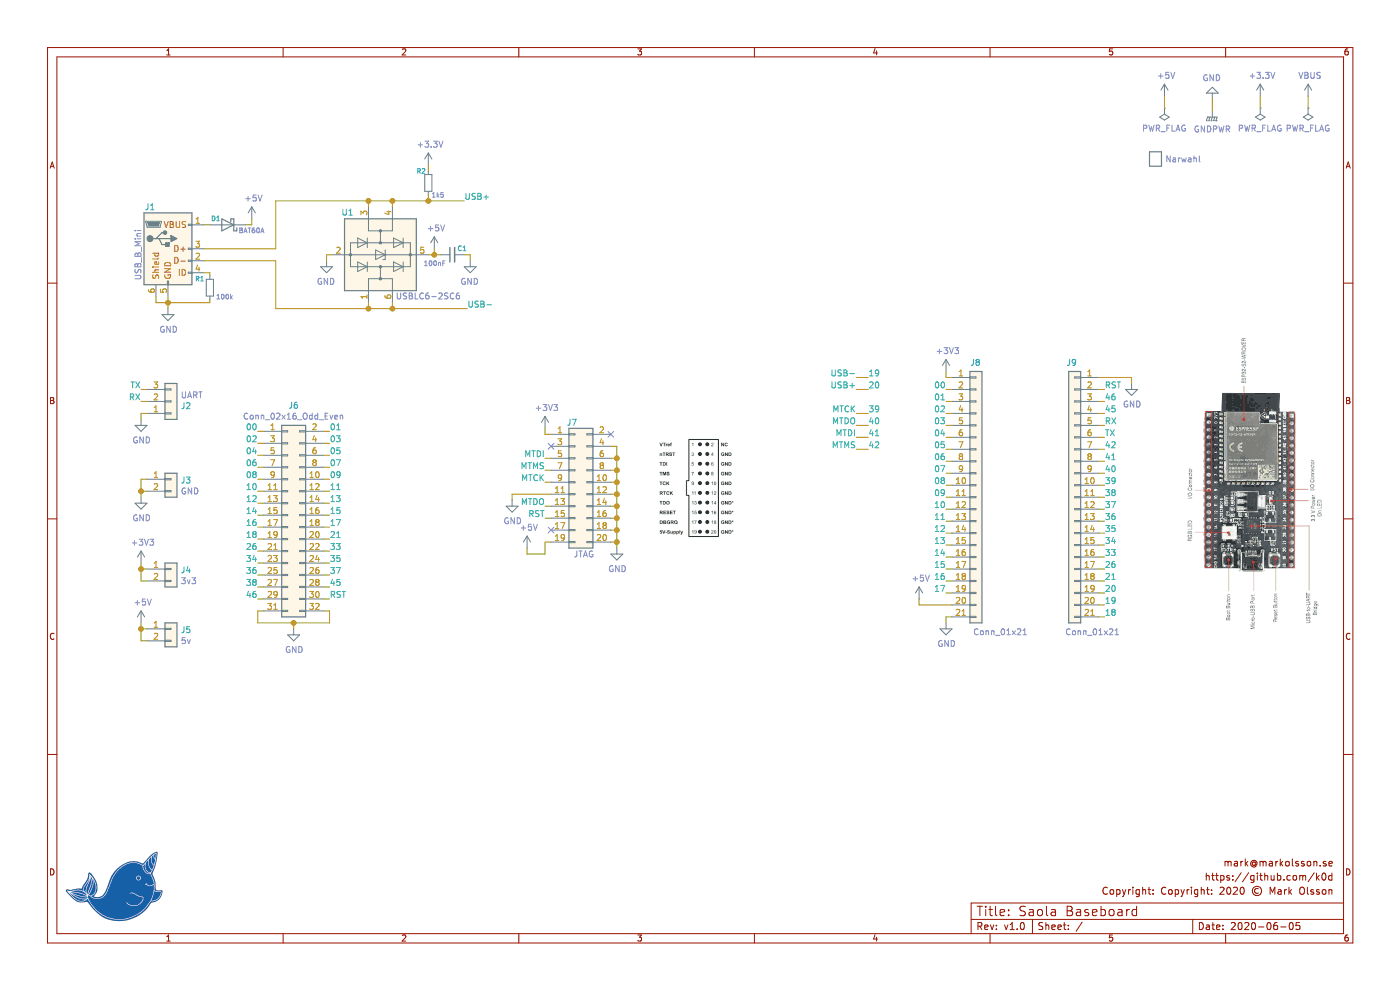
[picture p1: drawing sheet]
EESchema Schematic File Version 4
EELAYER 30 0
EELAYER END
$Descr A4 11693 8268
encoding utf-8
Sheet 1 1
Title "Saola Baseboard"
Date "2020-06-05"
Rev "v1.0"
Comp "Copyright: 2020 © Mark Olsson"
Comment1 "mark@markolsson.se"
Comment2 "https://github.com/k0d"
Comment3 ""
Comment4 ""
$EndDescr
Wire Wire Line
	4275 4125 4275 4175
Wire Wire Line
	4600 4125 4275 4125
Wire Wire Line
	4400 4625 4400 4575
Wire Wire Line
	4550 4625 4400 4625
Wire Wire Line
	4550 4525 4550 4625
Wire Wire Line
	4600 4525 4550 4525
$Comp
L power:GND #PWR014
U 1 1
P 4275 4175
F 0 "#PWR014" H 4275 3925 50  0001 C CNN
F 1 "GND" H 4280 4002 50  0000 C CNN
F 2 "" H 4275 4175 50  0001 C CNN
F 3 "" H 4275 4175 50  0001 C CNN
	1    4275 4175
	1    0    0    -1  
$EndComp
Wire Wire Line
	4550 3625 4600 3625
Wire Wire Line
	4550 3575 4550 3625
$Comp
L power:+3V3 #PWR018
U 1 1
P 4550 3575
F 0 "#PWR018" H 4550 3425 50  0001 C CNN
F 1 "+3V3" H 4565 3748 50  0000 C CNN
F 2 "" H 4550 3575 50  0001 C CNN
F 3 "" H 4550 3575 50  0001 C CNN
	1    4550 3575
	1    0    0    -1  
$EndComp
Wire Wire Line
	7675 5050 7950 5050
Wire Wire Line
	7675 5000 7675 5050
Wire Wire Line
	9450 3150 9450 3200
Wire Wire Line
	10925 800  10925 900 
$Comp
L power:PWR_FLAG #FLG03
U 1 1
P 10925 900
F 0 "#FLG03" H 10925 975 50  0001 C CNN
F 1 "PWR_FLAG" H 10925 1073 50  0000 C CNN
F 2 "" H 10925 900 50  0001 C CNN
F 3 "~" H 10925 900 50  0001 C CNN
	1    10925 900 
	-1   0    0    1   
$EndComp
$Comp
L power:VBUS #PWR010
U 1 1
P 10925 800
F 0 "#PWR010" H 10925 650 50  0001 C CNN
F 1 "VBUS" H 10940 973 50  0000 C CNN
F 2 "" H 10925 800 50  0001 C CNN
F 3 "" H 10925 800 50  0001 C CNN
	1    10925 800 
	1    0    0    -1  
$EndComp
NoConn ~ 4600 3725
NoConn ~ 4600 4425
Wire Wire Line
	4550 3825 4600 3825
Wire Wire Line
	4550 3925 4600 3925
Wire Wire Line
	4600 4025 4550 4025
Wire Wire Line
	4550 4225 4600 4225
Wire Wire Line
	4550 4325 4600 4325
$Comp
L power:+5V #PWR017
U 1 1
P 4400 4575
F 0 "#PWR017" H 4400 4425 50  0001 C CNN
F 1 "+5V" H 4415 4748 50  0000 C CNN
F 2 "" H 4400 4575 50  0001 C CNN
F 3 "" H 4400 4575 50  0001 C CNN
	1    4400 4575
	1    0    0    -1  
$EndComp
Text Label 4550 4325 2    50   ~ 0
RST
Text Label 4550 4025 2    50   ~ 0
MTCK
Text Label 4550 4225 2    50   ~ 0
MTDO
Text Label 4550 3825 2    50   ~ 0
MTDI
Text Label 4550 3925 2    50   ~ 0
MTMS
Wire Wire Line
	5150 4525 5150 4425
Connection ~ 5150 4525
Wire Wire Line
	5100 4525 5150 4525
Wire Wire Line
	5150 4425 5150 4325
Connection ~ 5150 4425
Wire Wire Line
	5100 4425 5150 4425
Wire Wire Line
	5150 4325 5150 4225
Connection ~ 5150 4325
Wire Wire Line
	5100 4325 5150 4325
Wire Wire Line
	5150 4225 5150 4125
Connection ~ 5150 4225
Wire Wire Line
	5100 4225 5150 4225
Wire Wire Line
	5150 4125 5150 4025
Connection ~ 5150 4125
Wire Wire Line
	5100 4125 5150 4125
Wire Wire Line
	5150 4025 5150 3925
Connection ~ 5150 4025
Wire Wire Line
	5100 4025 5150 4025
Wire Wire Line
	5150 3925 5150 3825
Connection ~ 5150 3925
Wire Wire Line
	5100 3925 5150 3925
Wire Wire Line
	5150 3825 5150 3725
Connection ~ 5150 3825
Wire Wire Line
	5100 3825 5150 3825
Wire Wire Line
	5150 3725 5100 3725
Wire Wire Line
	5150 4575 5150 4525
NoConn ~ 5100 3625
$Comp
L power:GND #PWR020
U 1 1
P 5150 4575
F 0 "#PWR020" H 5150 4325 50  0001 C CNN
F 1 "GND" H 5155 4402 50  0000 C CNN
F 2 "" H 5150 4575 50  0001 C CNN
F 3 "" H 5150 4575 50  0001 C CNN
	1    5150 4575
	1    0    0    -1  
$EndComp
$Comp
L Connector_Generic:Conn_02x10_Odd_Even J7
U 1 1
P 4800 4025
F 0 "J7" H 4775 4525 50  0000 C CNN
F 1 "JTAG" H 4875 3425 50  0000 C CNN
F 2 "01_Headers_2.54:M_2x10_2.54_V" H 4800 4025 50  0001 C CNN
F 3 "~" H 4800 4025 50  0001 C CNN
	1    4800 4025
	1    0    0    -1  
$EndComp
Wire Wire Line
	2150 4900 2200 4900
Wire Wire Line
	2150 4800 2200 4800
Wire Wire Line
	2150 4700 2200 4700
Wire Wire Line
	2150 4600 2200 4600
Wire Wire Line
	2150 4500 2200 4500
Wire Wire Line
	2150 4400 2200 4400
Wire Wire Line
	2150 4300 2200 4300
Wire Wire Line
	2150 4200 2200 4200
Wire Wire Line
	2150 4100 2200 4100
Wire Wire Line
	2150 4000 2200 4000
Wire Wire Line
	2150 3900 2200 3900
Wire Wire Line
	2150 3800 2200 3800
Wire Wire Line
	2150 3700 2200 3700
Wire Wire Line
	2150 3600 2200 3600
Wire Wire Line
	2700 3700 2750 3700
Wire Wire Line
	2700 3600 2750 3600
Wire Wire Line
	2700 3800 2750 3800
Wire Wire Line
	2700 3900 2750 3900
Wire Wire Line
	2700 4000 2750 4000
Wire Wire Line
	2700 4100 2750 4100
Wire Wire Line
	2700 4200 2750 4200
Wire Wire Line
	2700 4300 2750 4300
Wire Wire Line
	2700 4400 2750 4400
Wire Wire Line
	2700 4500 2750 4500
Wire Wire Line
	2700 4600 2750 4600
Wire Wire Line
	2700 4700 2750 4700
Wire Wire Line
	2700 4800 2750 4800
Wire Wire Line
	2700 4900 2750 4900
Wire Wire Line
	2700 5000 2750 5000
Connection ~ 2450 5200
Wire Wire Line
	2750 5200 2450 5200
Wire Wire Line
	2750 5100 2750 5200
Wire Wire Line
	2700 5100 2750 5100
Wire Wire Line
	2450 5200 2450 5250
Wire Wire Line
	2150 5200 2450 5200
Wire Wire Line
	2150 5100 2150 5200
Wire Wire Line
	2200 5100 2150 5100
Wire Wire Line
	2200 5000 2150 5000
$Comp
L power:GND #PWR012
U 1 1
P 2450 5250
F 0 "#PWR012" H 2450 5000 50  0001 C CNN
F 1 "GND" H 2455 5077 50  0000 C CNN
F 2 "" H 2450 5250 50  0001 C CNN
F 3 "" H 2450 5250 50  0001 C CNN
	1    2450 5250
	1    0    0    -1  
$EndComp
Text Label 2150 4200 2    50   ~ 0
12
Text Label 2750 3900 0    50   ~ 0
07
Text Label 2750 3600 0    50   ~ 0
01
Text Label 2750 5000 0    50   ~ 0
RST
Text Label 2750 4900 0    50   ~ 0
45
Text Label 2150 5000 2    50   ~ 0
46
Text Label 2750 4500 0    50   ~ 0
21
Text Label 2150 4600 2    50   ~ 0
26
Text Label 2750 4600 0    50   ~ 0
33
Text Label 2150 4700 2    50   ~ 0
34
Text Label 2750 4700 0    50   ~ 0
35
Text Label 2150 4800 2    50   ~ 0
36
Text Label 2750 4800 0    50   ~ 0
37
Text Label 2150 4900 2    50   ~ 0
38
Text Label 2750 3700 0    50   ~ 0
03
Text Label 2150 4500 2    50   ~ 0
18
Text Label 2750 3800 0    50   ~ 0
05
Text Label 2150 3900 2    50   ~ 0
06
Text Label 2150 4000 2    50   ~ 0
08
Text Label 2750 4000 0    50   ~ 0
09
Text Label 2150 4100 2    50   ~ 0
10
Text Label 2750 4100 0    50   ~ 0
11
Text Label 2750 4200 0    50   ~ 0
13
Text Label 2150 4300 2    50   ~ 0
14
Text Label 2750 4300 0    50   ~ 0
15
Text Label 2150 4400 2    50   ~ 0
16
Text Label 2750 4400 0    50   ~ 0
17
Text Label 2150 3800 2    50   ~ 0
04
Text Label 2150 3700 2    50   ~ 0
02
Text Label 2150 3600 2    50   ~ 0
00
Connection ~ 1175 5250
Wire Wire Line
	1175 5350 1225 5350
Wire Wire Line
	1175 5250 1175 5350
Wire Wire Line
	1175 5250 1225 5250
Wire Wire Line
	1175 5200 1175 5250
$Comp
L power:+5V #PWR07
U 1 1
P 1175 5200
F 0 "#PWR07" H 1175 5050 50  0001 C CNN
F 1 "+5V" H 1190 5373 50  0000 C CNN
F 2 "" H 1175 5200 50  0001 C CNN
F 3 "" H 1175 5200 50  0001 C CNN
	1    1175 5200
	1    0    0    -1  
$EndComp
Connection ~ 1175 4750
Wire Wire Line
	1175 4850 1225 4850
Wire Wire Line
	1175 4750 1175 4850
Wire Wire Line
	1175 4750 1225 4750
Wire Wire Line
	1175 4700 1175 4750
$Comp
L power:+3V3 #PWR06
U 1 1
P 1175 4700
F 0 "#PWR06" H 1175 4550 50  0001 C CNN
F 1 "+3V3" H 1190 4873 50  0000 C CNN
F 2 "" H 1175 4700 50  0001 C CNN
F 3 "" H 1175 4700 50  0001 C CNN
	1    1175 4700
	1    0    0    -1  
$EndComp
Connection ~ 1175 4100
Wire Wire Line
	1175 4000 1175 4100
Wire Wire Line
	1225 4000 1175 4000
Wire Wire Line
	1175 4100 1175 4150
Wire Wire Line
	1225 4100 1175 4100
$Comp
L power:GND #PWR05
U 1 1
P 1175 4150
F 0 "#PWR05" H 1175 3900 50  0001 C CNN
F 1 "GND" H 1180 3977 50  0000 C CNN
F 2 "" H 1175 4150 50  0001 C CNN
F 3 "" H 1175 4150 50  0001 C CNN
	1    1175 4150
	1    0    0    -1  
$EndComp
Wire Wire Line
	1175 3450 1225 3450
Wire Wire Line
	1175 3500 1175 3450
Wire Wire Line
	1175 3350 1225 3350
Wire Wire Line
	1175 3250 1225 3250
Text Label 1175 3250 2    50   ~ 0
TX
Text Label 1175 3350 2    50   ~ 0
RX
$Comp
L power:GND #PWR04
U 1 1
P 1175 3500
F 0 "#PWR04" H 1175 3250 50  0001 C CNN
F 1 "GND" H 1180 3327 50  0000 C CNN
F 2 "" H 1175 3500 50  0001 C CNN
F 3 "" H 1175 3500 50  0001 C CNN
	1    1175 3500
	1    0    0    -1  
$EndComp
$Comp
L Connector_Generic:Conn_02x16_Odd_Even J6
U 1 1
P 2400 4300
F 0 "J6" H 2450 5217 50  0000 C CNN
F 1 "Conn_02x16_Odd_Even" H 2450 5126 50  0000 C CNN
F 2 "01_Headers_2.54:M_2x16_2.54_V" H 2400 4300 50  0001 C CNN
F 3 "~" H 2400 4300 50  0001 C CNN
	1    2400 4300
	1    0    0    -1  
$EndComp
$Comp
L Connector_Generic:Conn_01x02 J5
U 1 1
P 1425 5250
F 0 "J5" H 1505 5242 50  0000 L CNN
F 1 "5v" H 1505 5151 50  0000 L CNN
F 2 "01_Headers_2.54:M_1x02_2.54_V" H 1425 5250 50  0001 C CNN
F 3 "~" H 1425 5250 50  0001 C CNN
	1    1425 5250
	1    0    0    -1  
$EndComp
$Comp
L Connector_Generic:Conn_01x02 J4
U 1 1
P 1425 4750
F 0 "J4" H 1505 4742 50  0000 L CNN
F 1 "3v3" H 1505 4651 50  0000 L CNN
F 2 "01_Headers_2.54:M_1x02_2.54_V" H 1425 4750 50  0001 C CNN
F 3 "~" H 1425 4750 50  0001 C CNN
	1    1425 4750
	1    0    0    -1  
$EndComp
$Comp
L Connector_Generic:Conn_01x02 J3
U 1 1
P 1425 4000
F 0 "J3" H 1505 3992 50  0000 L CNN
F 1 "GND" H 1505 3901 50  0000 L CNN
F 2 "01_Headers_2.54:M_1x02_2.54_V" H 1425 4000 50  0001 C CNN
F 3 "~" H 1425 4000 50  0001 C CNN
	1    1425 4000
	1    0    0    -1  
$EndComp
Wire Wire Line
	7150 3750 7250 3750
Wire Wire Line
	7150 3650 7250 3650
Wire Wire Line
	7150 3550 7250 3550
Wire Wire Line
	7150 3450 7250 3450
Text Label 7150 3450 2    50   ~ 0
MTCK
Text Label 7150 3550 2    50   ~ 0
MTDO
Text Label 7150 3650 2    50   ~ 0
MTDI
Text Label 7150 3750 2    50   ~ 0
MTMS
Text Label 7250 3750 0    50   ~ 0
42
Text Label 7250 3650 0    50   ~ 0
41
Text Label 7250 3550 0    50   ~ 0
40
Text Label 7250 3450 0    50   ~ 0
39
Wire Wire Line
	7150 3250 7250 3250
Wire Wire Line
	7150 3150 7250 3150
Text Label 7250 3250 0    50   ~ 0
20
Text Label 7250 3150 0    50   ~ 0
19
Text Label 7150 3250 2    50   ~ 0
USB+
Text Label 7150 3150 2    50   ~ 0
USB-
Wire Wire Line
	9175 3250 9225 3250
Wire Wire Line
	9175 3350 9225 3350
Wire Wire Line
	9175 3450 9225 3450
Wire Wire Line
	9175 3550 9225 3550
Wire Wire Line
	9175 3650 9225 3650
Wire Wire Line
	9175 3750 9225 3750
Wire Wire Line
	9175 3850 9225 3850
Wire Wire Line
	9175 3950 9225 3950
Wire Wire Line
	9175 4050 9225 4050
Wire Wire Line
	9175 4150 9225 4150
Wire Wire Line
	9175 4250 9225 4250
Wire Wire Line
	9175 4350 9225 4350
Wire Wire Line
	9175 4450 9225 4450
Wire Wire Line
	9175 4550 9225 4550
Wire Wire Line
	9175 4650 9225 4650
Wire Wire Line
	9175 4750 9225 4750
Wire Wire Line
	9175 4850 9225 4850
Wire Wire Line
	9175 4950 9225 4950
Wire Wire Line
	9175 5050 9225 5050
Wire Wire Line
	9175 5150 9225 5150
Wire Wire Line
	7900 4950 7950 4950
Wire Wire Line
	7900 4850 7950 4850
Wire Wire Line
	7900 4750 7950 4750
Wire Wire Line
	7900 4650 7950 4650
Wire Wire Line
	7900 4550 7950 4550
Wire Wire Line
	7900 4450 7950 4450
Wire Wire Line
	7900 4350 7950 4350
Wire Wire Line
	7900 4250 7950 4250
Wire Wire Line
	7900 4150 7950 4150
Wire Wire Line
	7900 4050 7950 4050
Wire Wire Line
	7900 3950 7950 3950
Wire Wire Line
	7900 3850 7950 3850
Wire Wire Line
	7900 3750 7950 3750
Wire Wire Line
	7900 3650 7950 3650
Wire Wire Line
	7900 3550 7950 3550
Wire Wire Line
	7900 3450 7950 3450
Wire Wire Line
	7900 3350 7950 3350
Wire Wire Line
	7900 3250 7950 3250
Text Label 7900 3750 2    50   ~ 0
05
$Comp
L power:+5V #PWR021
U 1 1
P 7675 5000
F 0 "#PWR021" H 7675 4850 50  0001 C CNN
F 1 "+5V" H 7690 5173 50  0000 C CNN
F 2 "" H 7675 5000 50  0001 C CNN
F 3 "" H 7675 5000 50  0001 C CNN
	1    7675 5000
	1    0    0    -1  
$EndComp
Wire Wire Line
	7900 5150 7950 5150
Wire Wire Line
	7900 5200 7900 5150
Wire Wire Line
	7900 3150 7950 3150
Wire Wire Line
	7900 3100 7900 3150
$Comp
L power:+3V3 #PWR022
U 1 1
P 7900 3100
F 0 "#PWR022" H 7900 2950 50  0001 C CNN
F 1 "+3V3" H 7915 3273 50  0000 C CNN
F 2 "" H 7900 3100 50  0001 C CNN
F 3 "" H 7900 3100 50  0001 C CNN
	1    7900 3100
	1    0    0    -1  
$EndComp
Wire Wire Line
	9175 3150 9450 3150
Text Label 7900 3250 2    50   ~ 0
00
Text Label 7900 3350 2    50   ~ 0
01
Text Label 7900 3450 2    50   ~ 0
02
Text Label 7900 3550 2    50   ~ 0
03
Text Label 7900 3650 2    50   ~ 0
04
Text Label 7900 3850 2    50   ~ 0
06
Text Label 7900 3950 2    50   ~ 0
07
Text Label 7900 4050 2    50   ~ 0
08
Text Label 7900 4150 2    50   ~ 0
09
Text Label 7900 4250 2    50   ~ 0
10
Text Label 7900 4350 2    50   ~ 0
11
Text Label 7900 4450 2    50   ~ 0
12
Text Label 7900 4550 2    50   ~ 0
13
Text Label 7900 4650 2    50   ~ 0
14
Text Label 7900 4750 2    50   ~ 0
15
Text Label 7900 4850 2    50   ~ 0
16
Text Label 7900 4950 2    50   ~ 0
17
Text Label 9225 5150 0    50   ~ 0
18
Text Label 9225 5050 0    50   ~ 0
19
Text Label 9225 4950 0    50   ~ 0
20
Text Label 9225 4850 0    50   ~ 0
21
Text Label 9225 4750 0    50   ~ 0
26
Text Label 9225 4650 0    50   ~ 0
33
Text Label 9225 4550 0    50   ~ 0
34
Text Label 9225 4450 0    50   ~ 0
35
Text Label 9225 4350 0    50   ~ 0
36
Text Label 9225 4250 0    50   ~ 0
37
Text Label 9225 4150 0    50   ~ 0
38
Text Label 9225 4050 0    50   ~ 0
39
Text Label 9225 3950 0    50   ~ 0
40
Text Label 9225 3850 0    50   ~ 0
41
Text Label 9225 3750 0    50   ~ 0
42
Text Label 9225 3650 0    50   ~ 0
TX
Text Label 9225 3550 0    50   ~ 0
RX
Text Label 9225 3450 0    50   ~ 0
45
Text Label 9225 3350 0    50   ~ 0
46
Text Label 9225 3250 0    50   ~ 0
RST
$Comp
L power:GND #PWR024
U 1 1
P 9450 3200
F 0 "#PWR024" H 9450 2950 50  0001 C CNN
F 1 "GND" H 9455 3027 50  0000 C CNN
F 2 "" H 9450 3200 50  0001 C CNN
F 3 "" H 9450 3200 50  0001 C CNN
	1    9450 3200
	1    0    0    -1  
$EndComp
$Comp
L power:GND #PWR023
U 1 1
P 7900 5200
F 0 "#PWR023" H 7900 4950 50  0001 C CNN
F 1 "GND" H 7905 5027 50  0000 C CNN
F 2 "" H 7900 5200 50  0001 C CNN
F 3 "" H 7900 5200 50  0001 C CNN
	1    7900 5200
	1    0    0    -1  
$EndComp
$Comp
L Connector_Generic:Conn_01x21 J9
U 1 1
P 8975 4150
F 0 "J9" H 9000 5275 50  0000 C CNN
F 1 "Conn_01x21" H 8825 3025 50  0000 C CNN
F 2 "01_Headers_2.54:F_1x21_2.54_V" H 8975 4150 50  0001 C CNN
F 3 "~" H 8975 4150 50  0001 C CNN
	1    8975 4150
	-1   0    0    -1  
$EndComp
$Comp
L Connector_Generic:Conn_01x21 J8
U 1 1
P 8150 4150
F 0 "J8" H 8100 5275 50  0000 L CNN
F 1 "Conn_01x21" H 8125 3025 50  0000 L CNN
F 2 "01_Headers_2.54:F_1x21_2.54_V" H 8150 4150 50  0001 C CNN
F 3 "~" H 8150 4150 50  0001 C CNN
	1    8150 4150
	1    0    0    -1  
$EndComp
Wire Wire Line
	10525 800  10525 900 
$Comp
L power:PWR_FLAG #FLG02
U 1 1
P 10525 900
F 0 "#FLG02" H 10525 975 50  0001 C CNN
F 1 "PWR_FLAG" H 10525 1073 50  0000 C CNN
F 2 "" H 10525 900 50  0001 C CNN
F 3 "~" H 10525 900 50  0001 C CNN
	1    10525 900 
	-1   0    0    1   
$EndComp
$Comp
L power:+3.3V #PWR08
U 1 1
P 10525 800
F 0 "#PWR08" H 10525 650 50  0001 C CNN
F 1 "+3.3V" H 10540 973 50  0000 C CNN
F 2 "" H 10525 800 50  0001 C CNN
F 3 "" H 10525 800 50  0001 C CNN
	1    10525 800 
	1    0    0    -1  
$EndComp
$Comp
L 00_Graphics:Graphic X1
U 1 1
P 9650 1325
F 0 "X1" H 9550 1425 50  0001 L BNN
F 1 "Narwahl" H 9730 1325 50  0000 L CNN
F 2 "00_Graphics:Narwahl" H 9550 1075 50  0001 L BNN
F 3 "" H 9450 775 50  0001 L BNN
	1    9650 1325
	1    0    0    -1  
$EndComp
Wire Wire Line
	10125 825  10125 925 
$Comp
L power:GNDPWR #PWR03
U 1 1
P 10125 925
F 0 "#PWR03" H 10125 725 50  0001 C CNN
F 1 "GNDPWR" H 10125 775 50  0000 C CNN
F 2 "" H 10125 875 50  0001 C CNN
F 3 "" H 10125 875 50  0001 C CNN
	1    10125 925 
	1    0    0    -1  
$EndComp
Wire Wire Line
	9725 800  9725 900 
$Comp
L power:GND #PWR?
U 1 1
P 10125 825
AR Path="/5E929DEB/5EEE6755" Ref="#PWR?"  Part="1" 
AR Path="/5EEE6755" Ref="#PWR02"  Part="1" 
F 0 "#PWR02" H 10125 575 50  0001 C CNN
F 1 "GND" H 10130 652 50  0000 C CNN
F 2 "" H 10125 825 50  0001 C CNN
F 3 "" H 10125 825 50  0001 C CNN
	1    10125 825 
	-1   0    0    1   
$EndComp
$Comp
L power:+5V #PWR?
U 1 1
P 9725 800
AR Path="/5E929DEB/5EEE6754" Ref="#PWR?"  Part="1" 
AR Path="/5EEE6754" Ref="#PWR01"  Part="1" 
F 0 "#PWR01" H 9725 650 50  0001 C CNN
F 1 "+5V" H 9740 973 50  0000 C CNN
F 2 "" H 9725 800 50  0001 C CNN
F 3 "" H 9725 800 50  0001 C CNN
	1    9725 800 
	1    0    0    -1  
$EndComp
$Comp
L power:PWR_FLAG #FLG01
U 1 1
P 9725 900
F 0 "#FLG01" H 9725 975 50  0001 C CNN
F 1 "PWR_FLAG" H 9725 1073 50  0000 C CNN
F 2 "" H 9725 900 50  0001 C CNN
F 3 "~" H 9725 900 50  0001 C CNN
	1    9725 900 
	-1   0    0    1   
$EndComp
Wire Wire Line
	2725 2175 2725 2125
Wire Wire Line
	3625 2125 3575 2125
Wire Wire Line
	3625 2125 3625 2075
Connection ~ 3625 2125
Wire Wire Line
	3675 2125 3625 2125
Wire Wire Line
	3925 2175 3925 2125
Wire Wire Line
	3275 2575 3900 2575
Wire Wire Line
	3275 2525 3275 2575
Connection ~ 3275 2575
Wire Wire Line
	3075 2575 3275 2575
Wire Wire Line
	3075 2525 3075 2575
Wire Wire Line
	3275 1725 3275 1675
Connection ~ 3275 1675
Wire Wire Line
	3075 1675 3275 1675
Wire Wire Line
	3075 1725 3075 1675
Connection ~ 3075 1675
Wire Wire Line
	2300 1675 3075 1675
Connection ~ 3075 2575
Wire Wire Line
	2300 2575 3075 2575
Wire Wire Line
	3275 1675 3575 1675
Wire Wire Line
	3575 1675 3875 1675
Connection ~ 3575 1675
Wire Wire Line
	3575 1675 3575 1625
Wire Wire Line
	3575 1375 3575 1425
Wire Wire Line
	3925 2125 3875 2125
$Comp
L power:GND #PWR019
U 1 1
P 3925 2175
F 0 "#PWR019" H 3925 1925 50  0001 C CNN
F 1 "GND" H 3930 2002 50  0000 C CNN
F 2 "" H 3925 2175 50  0001 C CNN
F 3 "" H 3925 2175 50  0001 C CNN
	1    3925 2175
	-1   0    0    -1  
$EndComp
Wire Wire Line
	2775 2125 2725 2125
Wire Wire Line
	2300 2175 2300 2575
Wire Wire Line
	2300 2075 2300 1675
$Comp
L Device:C_Small C?
U 1 1
P 3775 2125
AR Path="/5E929DEB/5ECAB784" Ref="C?"  Part="1" 
AR Path="/5ECAB784" Ref="C1"  Part="1" 
AR Path="/5EABF080/5ECAB784" Ref="C?"  Part="1" 
F 0 "C1" V 3825 2000 40  0000 L CNN
F 1 "100nF" V 3700 2175 40  0000 L CNN
F 2 "01_Passives:C_0603" H 3775 2125 50  0001 C CNN
F 3 "~" H 3775 2125 50  0001 C CNN
	1    3775 2125
	0    -1   -1   0   
$EndComp
$Comp
L power:GND #PWR013
U 1 1
P 2725 2175
F 0 "#PWR013" H 2725 1925 50  0001 C CNN
F 1 "GND" H 2730 2002 50  0000 C CNN
F 2 "" H 2725 2175 50  0001 C CNN
F 3 "" H 2725 2175 50  0001 C CNN
	1    2725 2175
	-1   0    0    -1  
$EndComp
$Comp
L power:+5V #PWR?
U 1 1
P 3625 2075
AR Path="/5E929DEB/5EBFFC1B" Ref="#PWR?"  Part="1" 
AR Path="/5EBFFC1B" Ref="#PWR016"  Part="1" 
F 0 "#PWR016" H 3625 1925 50  0001 C CNN
F 1 "+5V" H 3640 2248 50  0000 C CNN
F 2 "" H 3625 2075 50  0001 C CNN
F 3 "" H 3625 2075 50  0001 C CNN
	1    3625 2075
	1    0    0    -1  
$EndComp
$Comp
L Power_Protection:USBLC6-2SC6 U1
U 1 1
P 3175 2125
F 0 "U1" V 3525 1850 50  0000 C CNN
F 1 "USBLC6-2SC6" V 2825 2525 50  0000 C CNN
F 2 "01_Packages:SOT-23-6" H 3175 1625 50  0001 C CNN
F 3 "https://www.st.com/resource/en/datasheet/usblc6-2.pdf" H 3375 2475 50  0001 C CNN
	1    3175 2125
	0    1    -1   0   
$EndComp
$Comp
L power:+3.3V #PWR015
U 1 1
P 3575 1375
F 0 "#PWR015" H 3575 1225 50  0001 C CNN
F 1 "+3.3V" H 3590 1548 50  0000 C CNN
F 2 "" H 3575 1375 50  0001 C CNN
F 3 "" H 3575 1375 50  0001 C CNN
	1    3575 1375
	1    0    0    -1  
$EndComp
$Comp
L Device:R_Small R2
U 1 1
P 3575 1525
F 0 "R2" H 3475 1625 39  0000 L CNN
F 1 "1k5" H 3600 1425 39  0000 L CNN
F 2 "01_Passives:C_0603" H 3575 1525 50  0001 C CNN
F 3 "~" H 3575 1525 50  0001 C CNN
	1    3575 1525
	1    0    0    -1  
$EndComp
Text Label 3875 1675 0    50   ~ 0
USB+
Text Label 3900 2575 0    50   ~ 0
USB-
Wire Wire Line
	1750 2500 1750 2525
Wire Wire Line
	1750 2275 1750 2300
Wire Wire Line
	1750 2525 1400 2525
Wire Wire Line
	1400 2525 1400 2575
Connection ~ 1400 2525
Wire Wire Line
	1300 2525 1400 2525
Wire Wire Line
	1300 2475 1300 2525
Wire Wire Line
	1400 2475 1400 2525
Wire Wire Line
	1700 2275 1750 2275
$Comp
L Device:R_Small R1
U 1 1
P 1750 2400
F 0 "R1" H 1625 2475 39  0000 L CNN
F 1 "100k" H 1800 2325 39  0000 L CNN
F 2 "01_Passives:C_0603" H 1750 2400 50  0001 C CNN
F 3 "~" H 1750 2400 50  0001 C CNN
	1    1750 2400
	1    0    0    -1  
$EndComp
Wire Wire Line
	1700 2175 2300 2175
Wire Wire Line
	1700 2075 2300 2075
$Comp
L Connector:USB_B_Mini J1
U 1 1
P 1400 2075
F 0 "J1" H 1250 2425 50  0000 C CNN
F 1 "USB_B_Mini" V 1150 2025 50  0000 C CNN
F 2 "01_Connectors:USB_Mini-B_Socket" H 1550 2025 50  0001 C CNN
F 3 "~" H 1550 2025 50  0001 C CNN
	1    1400 2075
	1    0    0    -1  
$EndComp
Wire Wire Line
	1700 1875 1750 1875
$Comp
L power:GND #PWR09
U 1 1
P 1400 2575
F 0 "#PWR09" H 1400 2325 50  0001 C CNN
F 1 "GND" H 1405 2402 50  0000 C CNN
F 2 "" H 1400 2575 50  0001 C CNN
F 3 "" H 1400 2575 50  0001 C CNN
	1    1400 2575
	1    0    0    -1  
$EndComp
Wire Wire Line
	2050 1875 2100 1875
$Comp
L Diode:BAT60A D1
U 1 1
P 1900 1875
F 0 "D1" H 2000 1825 40  0000 C CNN
F 1 "BAT60A" H 1700 1925 40  0000 C CNN
F 2 "01_Passives:D_SOD_323" H 1900 1700 50  0001 C CNN
F 3 "https://www.infineon.com/dgdl/Infineon-BAT60ASERIES-DS-v01_01-en.pdf?fileId=db3a304313d846880113def70c9304a9" H 1900 1875 50  0001 C CNN
	1    1900 1875
	-1   0    0    1   
$EndComp
$Comp
L power:+5V #PWR?
U 1 1
P 2100 1825
AR Path="/5E929DEB/5EC1C090" Ref="#PWR?"  Part="1" 
AR Path="/5EC1C090" Ref="#PWR011"  Part="1" 
F 0 "#PWR011" H 2100 1675 50  0001 C CNN
F 1 "+5V" H 2115 1998 50  0000 C CNN
F 2 "" H 2100 1825 50  0001 C CNN
F 3 "" H 2100 1825 50  0001 C CNN
	1    2100 1825
	1    0    0    -1  
$EndComp
Wire Wire Line
	2100 1875 2100 1825
$Comp
L Connector_Generic:Conn_01x03 J2
U 1 1
P 1425 3350
F 0 "J2" H 1505 3392 50  0000 L CNN
F 1 "UART" H 1505 3301 50  0000 L CNN
F 2 "01_Headers_2.54:M_1x03_2.54_V" H 1425 3350 50  0001 C CNN
F 3 "~" H 1425 3350 50  0001 C CNN
	1    1425 3350
	1    0    0    1   
$EndComp
$EndSCHEMATC
